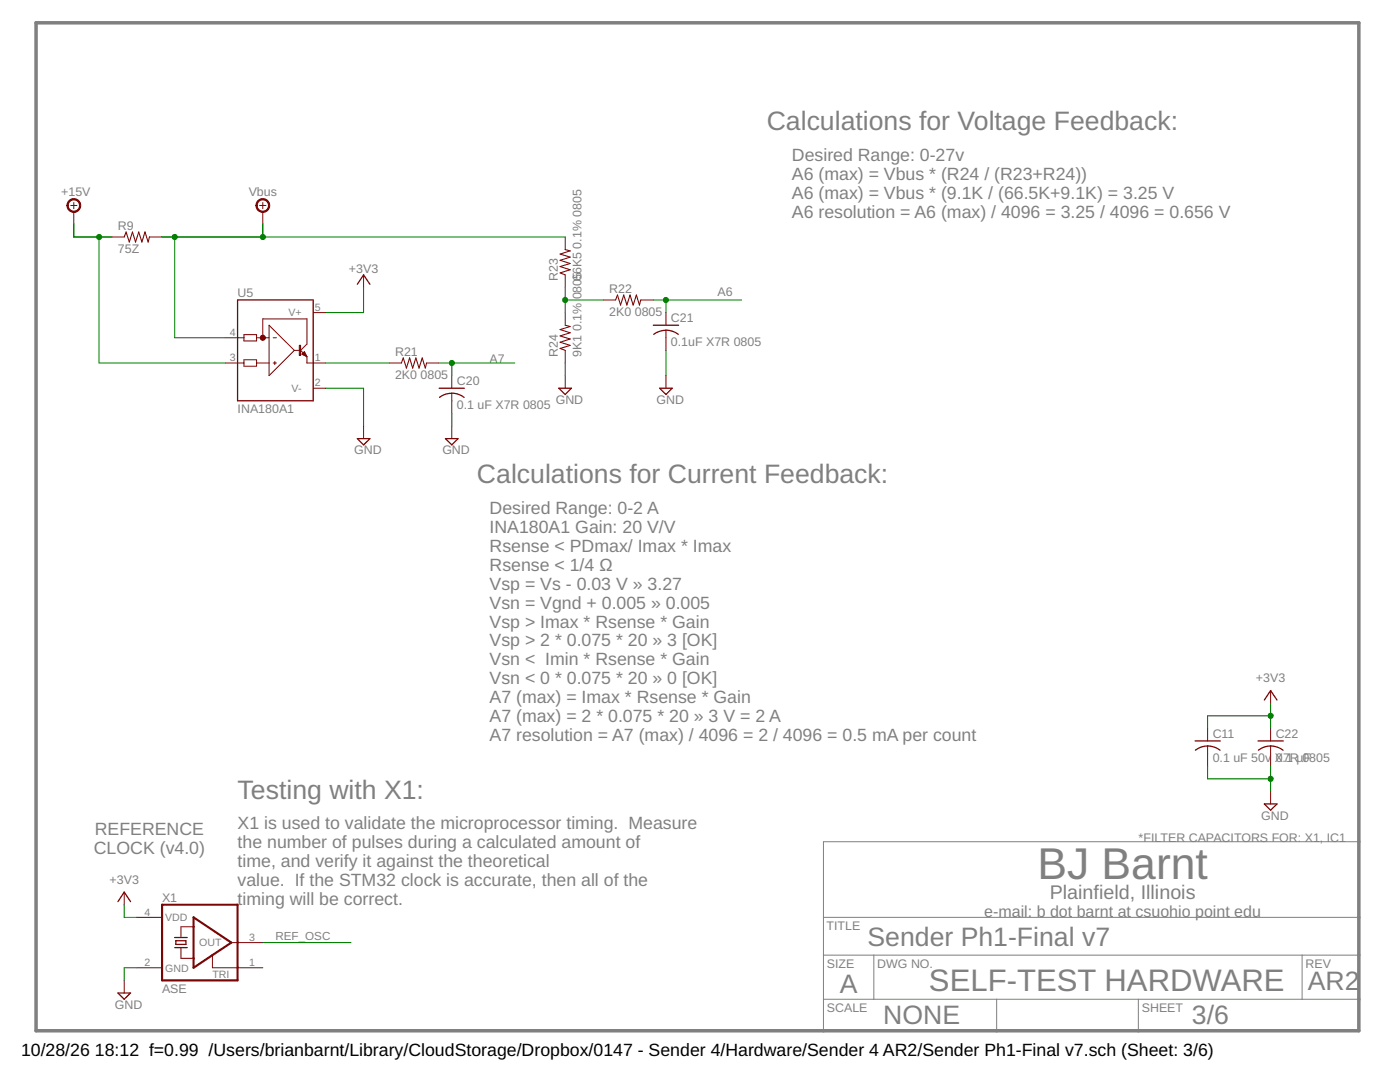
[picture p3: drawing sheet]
<svg xmlns="http://www.w3.org/2000/svg" width="279mm" height="216mm" viewBox="0 0 279 216" stroke-linecap="round" stroke-linejoin="round" font-family="sans-serif">
<path d="M7.2 4.6h264v201.1h-264z" fill="none" stroke="#808080" stroke-width=".7"/>
<path d="M271.2 168h-106.9v37.7M164.3 199.4h106.9M164.3 190.6h106.9M164.3 183h106.9M174.4 190.6v8.8M198.9 199.4v6.3M227.2 199.4v6.3M259.9 190.6v8.8" fill="none" stroke="#808080" stroke-width=".2"/>
<path d="M32.3 180.5h15.1v15.1h-15.1zM38.6 183l7.6 5.1-7.6 5z" fill="none" stroke="#800000" stroke-width=".42"/>
<g fill="none" stroke="#800000" stroke-width=".2">
<path d="M14.1 41h1.3M14.7 40.4v1.2M14.7 42.3v2.5M22.3 47.3h2.5M29.8 47.3h2.5M51.8 41h1.3M52.5 40.4v1.2M52.5 42.3v2.5M72.6 54.8v2.5M112.8 47.3v2.5M112.8 54.8v2.5M120.3 59.9h2.6"/>
<path d="M127.9 59.9h2.5M44.9 67.4h3.8M44.9 72.4h3.8M48.7 66.8h2.5v1.2h-2.5zM48.7 71.8h2.5v1.3h-2.5zM51.2 67.4h2.5M51.2 72.4h2.5M52.5 67.4v-3.8h8.8v5.1l-1.3 1.2M53.7 64.9l5 5-5 5.1zM54.5 67.4h.7M54.5 72.4h.7M54.8 72.1v.6"/>
<path d="M58.7 69.9h1.3M60 69.9l1.3 1.3M60.2 70.7l.5-.5 .6 1zM61.3 71.2v1.2h3.7M62.5 62.4h2.5M62.5 77.5h2.5M77.6 72.4h2.5M85.1 72.4h2.6M90.2 75v2.5M90.2 78.5v4M112.8 62.4v2.5M112.8 69.9v2.5"/>
<path d="M112.8 75v2.5M132.9 62.4v2.5M132.9 65.9v4M132.9 75v2.5M72.6 85v2.5M90.2 85v2.5M253.6 137.8v2.5M241 145.3v2.5M241 148.9v4M253.6 145.3v2.5M253.6 148.9v4M253.6 157.9v2.5"/>
<path d="M24.8 178v2.5M24.8 195.6v2.5M27.3 193.1h5M27.3 183h5M36.1 189.1v2.1h2.5M38.6 184.9h-2.5v2.2M42.4 190.6v2.5h10.1M46.2 188.1h6.3"/>
</g>
<g fill="none" stroke="#800000" stroke-width=".25">
<path d="M47.4 59.9h15.1v20.1h-15.1zM71.3 56.7l1.3-1.9 1.2 1.9M87.7 77.5h5M90.2 78.4l1.5 .4 .9 .5M90.2 78.5l-1.6 .3-.9 .5M111.5 77.5h2.5l-1.2 1.2zM130.4 64.9h5M131.7 77.5h2.5l-1.3 1.2zM132.9 65.9l1.6 .3 .9 .5M132.9 65.9l-1.5 .3-.9 .5M71.3 87.5h2.5l-1.2 1.3zM88.9 87.5h2.5l-1.2 1.3z"/>
<path d="M252.3 139.7l1.3-1.9 1.2 1.9M238.5 147.8h5M241 148.8l1.6 .4 .9 .5M241 148.9l-1 .1-1.4 .7M251.1 147.8h5M253.6 148.8l1 .2 1.5 .7M253.6 148.9l-1.1 .1-1.4 .7M23.5 179.9l1.3-1.9 1.3 1.9M252.3 160.4h2.5l-1.2 1.3zM23.5 198.1h2.6l-1.3 1.3zM34.9 189.1h2.5M34.9 187.1h2.5"/>
<path d="M35.1 187.7h2v.7h-2z"/>
</g>
<g fill="#800000" stroke="#800000" stroke-width=".2">
<path d="M13.7 40.1a1.38 1.38 0 0 1 2.2 .2 1.38 1.38 0 0 1-.8 2.1 1.38 1.38 0 0 1-1.7-1.4h.2a1.12 1.12 0 0 1 1.6-1 1.12 1.12 0 0 1 .3 1.8 1.12 1.12 0 0 1-1.8-.5l-.1-.3h-.2z" fill-rule="evenodd"/>
<path d="M51.4 40.1a1.38 1.38 0 0 1 2.2 .2 1.38 1.38 0 0 1-.8 2 1.38 1.38 0 0 1-1.7-1.3h.2a1.13 1.13 0 0 1 1.7-.9 1.13 1.13 0 0 1 .1 1.9 1.13 1.13 0 0 1-1.7-.7l-.1-.3h-.2z" fill-rule="evenodd"/>
<circle cx="52.5" cy="67.4" r=".51"/>
</g>
<path d="M60.5 70.7l.2-.3 .3 .5z" fill="none" stroke="#800000" stroke-width=".32"/>
<path d="M59.7 68.9h.3v2h-.3z" fill="#800000" stroke="#800000" stroke-width=".2"/>
<path d="M24.8 47.3l.4-1 .6 2 .6-2 .7 2 .6-2 .6 2 .6-2 .7 2 .2-1M112.8 49.8l1 .3-2 .6 2 .6-2 .6 2 .7-2 .6 2 .6-2 .7 1 .3M122.9 59.9l.3-1 .6 2 .7-2 .6 2 .6-2 .7 2 .6-2 .6 2 .3-1M80.1 72.4l.4-1 .6 2 .6-2 .7 2 .6-2 .6 2 .7-2 .6 2 .2-1M112.8 64.9l1 .3-2 .6 2 .6-2 .6 2 .6-2 .7 2 .6-2 .6 1 .4" fill="none" stroke="#800000" stroke-width=".21"/>
<g fill="none" stroke="#008000" stroke-width=".2">
<path d="M19.8 47.3v25.1h25.1M34.9 47.3v20.1h10M52.5 47.3h60.3M72.6 57.3v5.1h-7.6M112.8 57.3v5.1M112.8 59.9h7.5M130.4 59.9h17.6M132.9 59.9v2.5M65 77.5h7.6v7.5M65 72.4h12.6M87.7 72.4h15M90.2 72.4v2.6"/>
<path d="M112.8 72.4v2.6M132.9 69.9v5.1M90.2 82.5v2.5M241 152.9v2.5h12.6M253.6 140.3v5M253.6 152.9v5M253.6 142.8h-12.6v2.5M24.8 180.5v2.5h2.5M27.3 193.1h-2.5v2.5M52.5 188.1h17.5"/>
</g>
<g fill="#008000" stroke="#008000" stroke-width=".2">
<circle cx="253.6" cy="142.8" r=".51"/>
<circle cx="253.6" cy="155.4" r=".51"/>
<circle cx="19.8" cy="47.3" r=".51"/>
<circle cx="34.9" cy="47.3" r=".51"/>
<circle cx="52.5" cy="47.3" r=".51"/>
<circle cx="90.2" cy="72.4" r=".51"/>
<circle cx="112.8" cy="59.9" r=".51"/>
<circle cx="132.9" cy="59.9" r=".51"/>
</g>
<path d="M14.7 44.8v2.5h7.6M52.5 44.8v2.5h-20.2" fill="none" stroke="#008000" stroke-width=".32"/>
<text font-size="8.9" fill="#808080" x="207" y="175.3">BJ Barnt</text>
<text font-size="6.2" fill="#808080" x="185.4" y="197.8">SELF-TEST HARDWARE</text>
<g font-size="5.3" fill="#808080">
<text x="153" y="25.9">Calculations for Voltage Feedback:</text>
<text x="95.2" y="96.3">Calculations for Current Feedback:</text>
<text x="47.4" y="159.5">Testing with X1:</text>
<text x="173.1" y="188.7">Sender Ph1-Final v7</text>
<text x="261" y="197.5">AR2</text>
<text x="167.6" y="198.1">A</text>
<text x="176.3" y="204.4">NONE</text>
<text x="237.9" y="204.4">3/6</text>
</g>
<text font-size="3.9" fill="#808080" x="209.5" y="179.4">Plainfield, Illinois</text>
<g font-size="3.5" fill="#808080">
<text x="158" y="32.2">Desired Range: 0-27v</text>
<text x="158" y="36">A6 (max) = Vbus * (R24 / (R23+R24))</text>
<text x="158" y="39.7">A6 (max) = Vbus * (9.1K / (66.5K+9.1K) = 3.25 V</text>
<text x="158" y="43.5">A6 resolution = A6 (max) / 4096 = 3.25 / 4096 = 0.656 V</text>
<text x="97.7" y="102.6">Desired Range: 0-2 A</text>
<text x="97.7" y="106.4">INA180A1 Gain: 20 V/V</text>
<text x="97.7" y="110.1">Rsense &lt; PDmax/ Imax * Imax</text>
<text x="97.7" y="113.9">Rsense &lt; 1/4 Ω</text>
<text x="97.7" y="117.7">Vsp = Vs - 0.03 V » 3.27</text>
<text x="97.7" y="121.4">Vsn = Vgnd + 0.005 » 0.005</text>
<text x="97.7" y="125.2">Vsp &gt; Imax * Rsense * Gain</text>
<text x="97.7" y="129">Vsp &gt; 2 * 0.075 * 20 » 3 [OK]</text>
<text x="97.7" y="132.7">Vsn &lt; Imin * Rsense * Gain</text>
<text x="97.7" y="136.5">Vsn &lt; 0 * 0.075 * 20 » 0 [OK]</text>
<text x="97.7" y="140.3">A7 (max) = Imax * Rsense * Gain</text>
<text x="97.7" y="144.1">A7 (max) = 2 * 0.075 * 20 » 3 V = 2 A</text>
<text x="97.7" y="147.8">A7 resolution = A7 (max) / 4096 = 2 / 4096 = 0.5 mA per count</text>
<text x="18.9" y="166.7">REFERENCE</text>
<text x="47.4" y="165.5">X1 is used to validate the microprocessor timing. Measure</text>
<text x="18.7" y="170.5">CLOCK (v4.0)</text>
<text x="47.4" y="169.2">the number of pulses during a calculated amount of</text>
<text x="47.4" y="173">time, and verify it against the theoretical</text>
<text x="47.4" y="176.8">value. If the STM32 clock is accurate, then all of the</text>
<text x="47.4" y="180.5">timing will be correct.</text>
</g>
<g font-size="3.5">
<text x="4.2" y="210.7">10/28/26</text>
<text x="18.9" y="210.7">18:12 f=0.99 /Users/brianbarnt/Library/CloudStorage/Dropbox/0147 - Sender 4/Hardware/Sender 4 AR2/Sender Ph1-Final v7.sch (Sheet: 3/6)</text>
</g>
<text font-size="3.2" fill="#808080" x="196.4" y="182.9">e-mail: b dot barnt at csuohio point edu</text>
<g font-size="2.5" fill="#808080">
<text x="12.2" y="39.1">+15V</text>
<text x="49.6" y="39.1">Vbus</text>
<text x="23.5" y="45.8">R9</text>
<text x="23.5" y="50.6">75Z</text>
<text x="116.1" y="49.6" transform="rotate(-90 116.1 49.6)">0.1% 0805</text>
<text x="47.4" y="59.2">U5</text>
<text x="69.6" y="54.4">+3V3</text>
<text x="111.3" y="56.1" transform="rotate(-90 111.3 56.1)">R23</text>
<text x="116.1" y="59.7" transform="rotate(-90 116.1 59.7)">080656K5</text>
<text x="121.6" y="58.4">R22</text>
<text x="143.2" y="59.1">A6</text>
<text x="121.6" y="63.1">2K0</text>
<text x="126.7" y="63.1">0805</text>
<text x="133.9" y="64.3">C21</text>
<text x="78.8" y="70.9">R21</text>
<text x="111.3" y="71.2" transform="rotate(-90 111.3 71.2)">R24</text>
<text x="116.1" y="71.2" transform="rotate(-90 116.1 71.2)">9K1</text>
<text x="116.1" y="66.1" transform="rotate(-90 116.1 66.1)">0.1%</text>
<text x="133.9" y="69">0.1uF X7R 0805</text>
<text x="78.8" y="75.7">2K0</text>
<text x="83.9" y="75.7">0805</text>
<text x="91.2" y="76.8">C20</text>
<text x="97.7" y="72.4">A7</text>
<text x="47.4" y="82.5">INA180A1</text>
<text x="91.2" y="81.6">0.1 uF X7R 0805</text>
<text x="110.9" y="80.6">GND</text>
<text x="131" y="80.6">GND</text>
<text x="70.7" y="90.7">GND</text>
<text x="88.3" y="90.7">GND</text>
<text x="250.7" y="136.2">+3V3</text>
<text x="242" y="147.2">C11</text>
<text x="254.6" y="147.2">C22</text>
<text x="242" y="152">0.1 uF 50v</text>
<text x="254.4" y="152">X7Rµ0805</text>
<text x="254.6" y="152">0.1</text>
<text x="260.1" y="152">F</text>
<text x="227.2" y="168">*FILTER CAPACITORS FOR: X1, IC1</text>
<text x="251.7" y="163.6">GND</text>
<text x="21.9" y="176.4">+3V3</text>
<text x="32.3" y="179.9">X1</text>
<text x="165" y="185.6">TITLE</text>
<text x="165" y="193.1">SIZE</text>
<text x="175.1" y="193.1">DWG NO.</text>
<text x="260.6" y="193.1">REV</text>
<text x="22.9" y="201.3">GND</text>
<text x="32.3" y="198.1">ASE</text>
<text x="165" y="201.9">SCALE</text>
<text x="227.9" y="201.9">SHEET</text>
</g>
<text font-size="2.3" fill="#808080" x="55" y="187.6">REF_OSC</text>
<g font-size="2.1" fill="#808080">
<text x="57.5" y="63.1">V+</text>
<text x="62.9" y="62">5</text>
<text x="45.9" y="67.1">4</text>
<text x="45.9" y="72.1">3</text>
<text x="62.9" y="72.1">1</text>
<text x="62.9" y="77.1">2</text>
<text x="58.2" y="78.2">V-</text>
<text x="28.8" y="182.7">4</text>
<text x="33" y="183.8">VDD</text>
<text x="39.8" y="188.8">OUT</text>
<text x="49.7" y="187.7">3</text>
<text x="28.8" y="192.8">2</text>
<text x="33" y="193.9">GND</text>
<text x="42.4" y="195.1">TRI</text>
<text x="49.7" y="192.8">1</text>
</g>
</svg>
